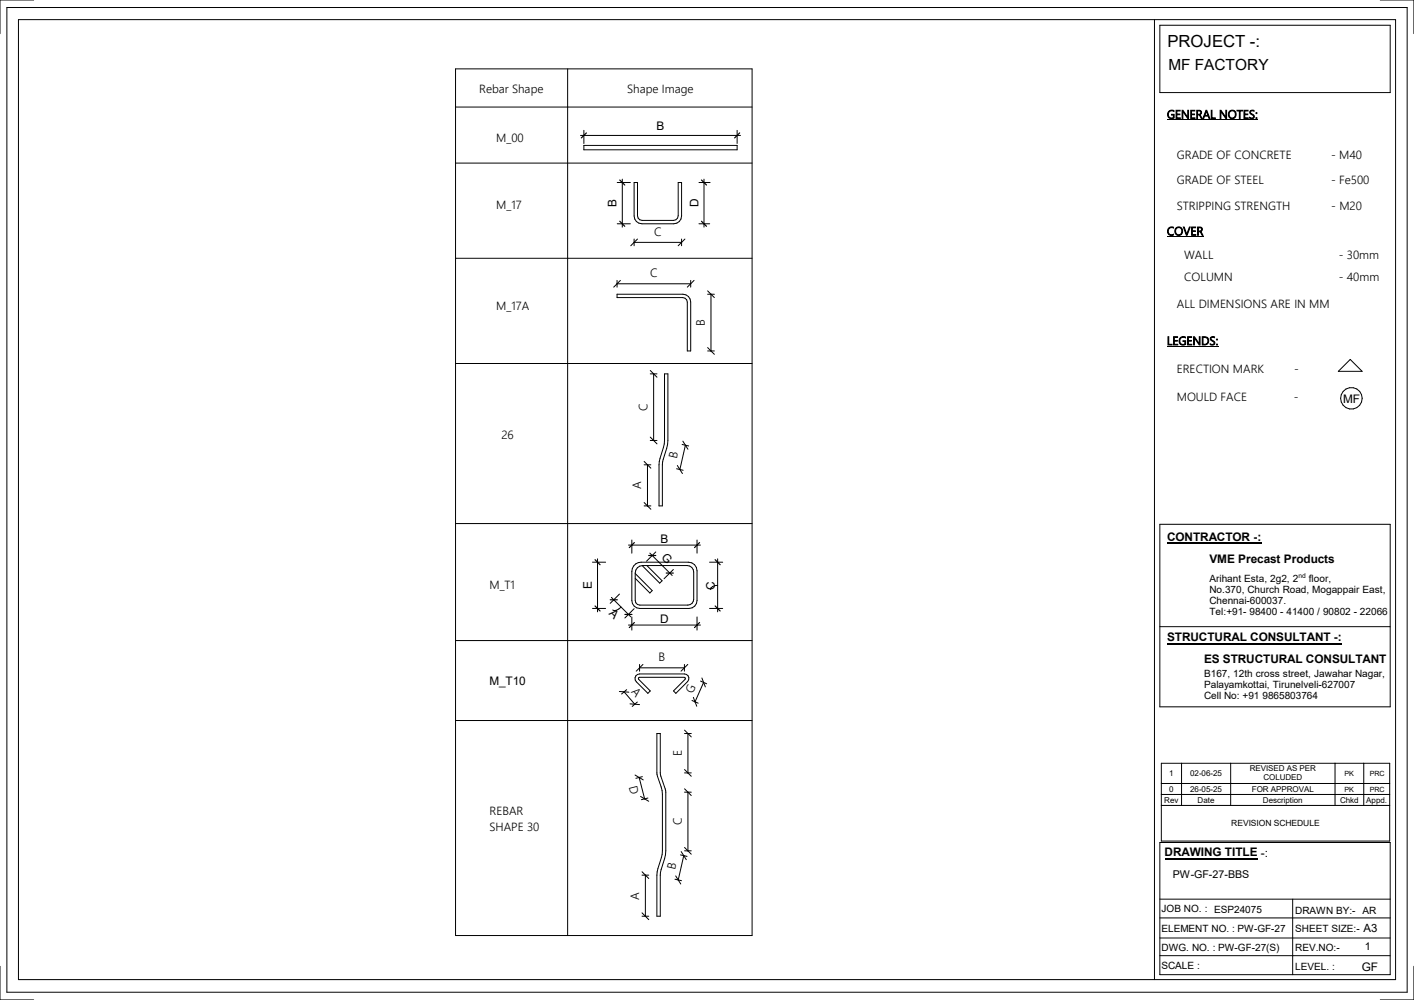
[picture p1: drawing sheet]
<svg xmlns="http://www.w3.org/2000/svg" width="420mm" height="297mm" viewBox="0 0 420 297" stroke-linecap="round" stroke-linejoin="round" font-family="sans-serif">
<g fill="none" stroke="#000" stroke-width=".3">
<path d="M10 0h-10v10M410 0h10v10M2 2.2h416v292.5h-416zM5.5 5.8h409v285.1h-409zM342.9 5.8v285.1M344.5 7.5h68.4v20h-68.4zM135.3 20.5h88.1v257.4h-88.1zM135.3 31.8h88.1M168.6 20.5v257.4M135.3 48.4h88.1M173.4 43.2h45.5v1.3h-45.5zM188.4 54.2h1v9.9l.1 .7 .5 .5 .7 .2h9.4l.7-.2 .5-.5 .1-.7v-9.9h1v9.9a2.31 2.31 0 0 1-2.3 2.4h-9.4a2.31 2.31 0 0 1-2.3-2.4z"/>
<path d="M135.3 76.7h88.1M183.3 87.4h19.6a2.31 2.31 0 0 1 2.3 2.3v14.5h-1v-14.5l-.2-.6-.5-.5-.7-.2h-19.5zM135.3 108h88.1M197.4 111h1v19.8a24.2 24.2 0 0 1-1.6 6.4l-.1 13.1h-1l.1-13.2a23.3 23.3 0 0 0 1.6-6.3zM401.1 106.8l3.5 3.5h-7.1zM135.3 155.5h88.1M344.5 155.7h68.4v54.2h-68.4zM188.7 170.3l5 5.1-.7 .7-4.3-4.3M188.8 167.5l1.6-.5h14.1a2.53 2.53 0 0 1 2.5 2.5v8.9a2.35 2.35 0 0 1-2.3 2.3h-14.7a2.37 2.37 0 0 1-2.3-2.3v-8.7l.1-.8zM189.3 168.6l.7-.5 .9-.1h13.2a1.92 1.92 0 0 1 1.9 1.9v8.1a1.73 1.73 0 0 1-1.7 1.7h-14.3l-.6-.2-.5-.5-.2-.6v-8.2l.1-.9zM192.2 168l4.5 4.5-.7 .7-5.3-5.2M135.3 190.2h88.1"/>
<path d="M344.5 186.1h68.4M135.3 214h88.1M188.9 200.7l1.1-.5h13.3a1.33 1.33 0 0 1 1.2 .8 1.33 1.33 0 0 1-.3 1.4l-3.4 3.5-.8-.7 3.5-3.4v-.5h-13.8v.5l3.4 3.4-.7 .7-3.4-3.4-.4-1.2zM195.1 217.9h1l.1 12.1 1.6 5.3v17.4a24 24 0 0 1-1.6 6.4l-.1 13h-1v-12.2l.3-1.9 1.3-4.3 .1-1v-16.8a19.7 19.7 0 0 0-1.6-5.9zM344.5 250.2h68.4v39.3h-68.4zM344.5 272.6h68.4M344.5 267h68.4M344.5 278.6h68.4M384 267v22.5M0 287v10h10M344.5 283.8h68.4M420 287v10h-10"/>
<circle cx="401.4" cy="118.3" r="3.2"/>
</g>
<g fill="#fff">
<path d="M346.8 9.5h24.5v5.4h-24.5z"/>
<path d="M371.3 9.5h1.6v5.4h-1.6z"/>
<path d="M372.9 9.5h1.4v5.4h-1.4z"/>
<path d="M405 273.7h4.1v3.8h-4.1z"/>
<path d="M346.7 187.3h49.5v4.1h-49.5z"/>
<path d="M396.2 187.3h1.2v4.1h-1.2z"/>
<path d="M397.4 187.3h1.1v4.1h-1.1z"/>
</g>
<path d="M346.7 191.2h51.8" fill="none" stroke="#000" stroke-width=".4"/>
<g fill="#fff">
<path d="M357.6 193.8h54.2v4.1h-54.2z"/>
<path d="M345.9 251.2h27.6v4h-27.6z"/>
<path d="M374.5 251.2h1.2v4h-1.2z"/>
<path d="M375.7 251.2h1v4h-1z"/>
</g>
<path d="M345.9 255h27.6" fill="none" stroke="#000" stroke-width=".4"/>
<g fill="#fff">
<path d="M346.7 157.6h25.6v4.1h-25.6z"/>
<path d="M372.3 157.6h1.2v4.1h-1.2z"/>
<path d="M373.5 157.6h1.1v4.1h-1.1z"/>
</g>
<path d="M346.7 161.4h27.9" fill="none" stroke="#000" stroke-width=".4"/>
<g fill="#fff">
<path d="M359.2 164h37.3v4.1h-37.3z"/>
<path d="M405.3 279.3h1.8v3.7h-1.8z"/>
<path d="M367.6 274h4.9v3.3h-4.9z"/>
<path d="M372.5 274h1v3.3h-1z"/>
<path d="M373.5 274h4.1v3.3h-4.1z"/>
<path d="M377.6 274h1v3.3h-1z"/>
<path d="M378.6 274h3.3v3.3h-3.3z"/>
<path d="M347.1 16.6h29.6v5.1h-29.6z"/>
<path d="M348.4 257.9h5.3v3.6h-5.3z"/>
<path d="M353.7 257.9h1v3.6h-1z"/>
<path d="M354.7 257.9h4.4v3.6h-4.4z"/>
<path d="M359.1 257.9h1.1v3.6h-1.1z"/>
<path d="M360.2 257.9h3.5v3.6h-3.5z"/>
<path d="M363.7 257.9h1.1v3.6h-1.1z"/>
<path d="M364.8 257.9h6.3v3.6h-6.3z"/>
<path d="M361.8 279.7h4.9v3.3h-4.9z"/>
<path d="M366.7 279.7h1v3.3h-1z"/>
<path d="M367.7 279.7h4.1v3.3h-4.1z"/>
<path d="M371.8 279.7h1v3.3h-1z"/>
<path d="M372.8 279.7h7.3v3.3h-7.3z"/>
<path d="M404.7 268.7h4.1v3.3h-4.1z"/>
<path d="M360.6 268.4h14.3v3.3h-14.3z"/>
</g>
<g fill="none" stroke="#000" stroke-width=".3">
<path d="M173.4 38.7v3.9M218.9 38.7v3.9M346.6 35.6h27M172.4 40.2h47.5M183.3 54.2h3.9M184.8 53.2v14.3M207.6 54.2h3.3M209.1 53.2v14.3M183.3 66.5h3.9M207.6 66.5h3.2M346.6 70.3h10.9M346.6 102.9h15.3"/>
<path d="M345 226.7h67.8v23.1h-67.8zM345 232.7h67.8M345 236h67.8M345 239.2h67.8M351 226.7v12.5M365.5 226.7v12.5M396.5 226.7v12.5M405.1 226.7v12.5"/>
</g>
<path d="M174.2 39.5l-1.5 1.5M219.7 39.5l-1.5 1.5M184.1 53.5l1.5 1.5M208.4 53.5l1.5 1.5M184.1 65.7l1.5 1.5M208.4 65.7l1.5 1.5" fill="none" stroke="#000" stroke-width=".35"/>
<path d="M204.2 59.1h4v2.5h-4z" fill="#fff"/>
<g fill="none" stroke="#000" stroke-width=".3">
<path d="M188.4 72h14M188.4 72l-1 1M188.4 71v2M189.4 71l-1 1M202.4 71v2M203.4 71l-2 2M183.3 84.3h21.9M183.3 84.3l-1 1M183.3 83.3v2M184.3 83.3l-1 1M205.2 84.3l-1 1M205.2 83.3v2"/>
<path d="M206.2 83.3l-1 1M210.2 86.4l1 1M210.2 87.4h2M211.2 87.4v16.8M211.2 87.4l1 1M193.1 110l2 2M193.1 111h2M194.2 111v19.8M210.2 103.2l1 1M210.2 104.2h2M211.2 104.2l1 1M191.3 137l1 1"/>
<path d="M191.3 138h2M192.3 138v12.3M192.3 138l1 1M193.1 129.8l1.1 1M193.1 130.8h2M194.2 130.8l.9 1M201 139.2l1.9 .5M201.2 138.2l.7 1.2M201.9 139.4l.8 1.2M202.6 132l2 .5M202.8 131l1.5 2.4M203.6 132.2l-1.7 7.2"/>
<path d="M191.3 149.3l1 1M191.3 150.3h2M192.3 150.3l1 .9M176 167h3.9M177.5 166v15.7M181.6 177.4l5.8 5.8M184 176.4l-2.7 2.8M186.7 161.9h21.3M187.7 160.4v3.9M193 164.3l6.7 6.6M194.8 163.9l-2.8 2.8M200 169.1l-2.8 2.8"/>
<path d="M207 160.4v3.9M210.8 167h3.9M213.2 166v15.7M213.2 173.8a1.91 1.91 0 0 0-2.2 1.3M176 180.7h3.9M184.5 180.3a2.11 2.11 0 0 1-2.5 .9M186.7 185.6h21.3M187.7 183.2v3.9M188.4 180.8l-2.8 2.7M190 198.3h13.3M190 197.3v2M191 197.3l-2 2"/>
<path d="M203.3 198.3l-1 1M203.3 197.3v2M204.3 197.3l-1 1M207 183.2v3.9M210.8 180.7h3.9M184 205.4l2.8 .2M185.4 205.5l3.1 3.7M185.4 205.5l-.8 .6M186.1 204.8l-.7 .7M187.1 209.1l2.9 .2M188.5 209.2l-.7 .6M189.3 208.5l-.8 .7"/>
<path d="M203.3 216.9l2 2M203.3 217.9h2M204.3 217.9v11.7M205.5 208l.9 .4M205.9 207.1l.5 1.3M206.4 208.4l.6 1.4M206.4 208.4l1 .4M208.1 202.3l.9 .4M208.5 201.4l.5 1.3M209 202.7l-2.6 5.7M209 202.7l.5 1.3M209 202.7l.9 .4"/>
<path d="M188.6 230.2l2.5 1.4M189.8 230.9l1.7 6.4M189.8 230.9l-.9 .3M190.3 236.5l2.4 1.5M190.8 230.7l-1 .2M191.5 237.3l-1 .2M192.4 237l-.9 .3M203.3 228.6l1 1M203.3 229.6h2M203.3 234.3l2 2M203.3 235.3h2M204.3 235.3v17.4"/>
<path d="M204.3 229.6l1 1M190.7 258.9l1 1M190.7 259.9h2M191.7 259.9v12.2M191.7 259.9l1 1M202.1 253.9l2 .4M202.3 252.9l.8 1.2M203.1 254.1l-1.6 7.2M203.1 254.1l.7 1.2M203.3 251.7l2 2M203.3 252.7h2M190.7 271.1l2 2"/>
<path d="M190.7 272.1h2M200.5 261.1l1 .2M200.7 260.1l.8 1.2M201.5 261.3l.7 1.3M201.5 261.3l.9 .3"/>
</g>
<path d="M176.7 166.2l1.5 1.5M176.7 180l1.5 1.5M181.3 178.1h2.1M188.4 161.1l-1.5 1.5M192.7 165h2.1M197.9 170.2h2.1M207.8 161.1l-1.5 1.5M212.4 180l1.5 1.5M212.4 166.2l1.5 1.5M185.6 182.5h2.1M188.4 184.9l-1.5 1.5M207.8 184.9l-1.5 1.5" fill="none" stroke="#000" stroke-width=".35"/>
<text font-size="5" x="346.8" y="13.9">PROJECT -:</text>
<text font-size="4.6" x="347.1" y="20.7">MF FACTORY</text>
<g font-size="3.6">
<text x="194.3" y="70.1">C</text>
<text x="193.1" y="82.4">C</text>
<text x="209.4" y="96.8" transform="rotate(-90 209.4 96.8)">B</text>
<text x="192.3" y="122" transform="rotate(-90 192.3 122)">C</text>
<text x="201" y="136.5" transform="rotate(-77 201 136.5)">B</text>
<text x="190.5" y="145.3" transform="rotate(-90 190.5 145.3)">A</text>
<text x="195.6" y="196.4">B</text>
<text x="187.4" y="205.4" transform="rotate(49 187.4 205.4)">A</text>
<text x="205.8" y="206" transform="rotate(-66 205.8 206)">G</text>
<text x="202.5" y="224.6" transform="rotate(-90 202.5 224.6)">E</text>
<text x="186.8" y="233.8" transform="rotate(76 186.8 233.8)">D</text>
<text x="202.5" y="245.1" transform="rotate(-90 202.5 245.1)">C</text>
<text x="200.6" y="258.4" transform="rotate(-77 200.6 258.4)">B</text>
<text x="189.9" y="267.2" transform="rotate(-90 189.9 267.2)">A</text>
</g>
<g font-size="3.5">
<text x="142.3" y="27.5">Rebar Shape</text>
<text x="186.3" y="27.5">Shape Image</text>
<text x="346.6" y="35.2">GENERAL NOTES:</text>
<text x="195" y="38.5">B</text>
<text x="147.4" y="42.1">M_00</text>
<text x="349.5" y="47.3">GRADE OF CONCRETE</text>
<text x="395.4" y="47.3">- M40</text>
<text x="349.5" y="54.6">GRADE OF STEEL</text>
<text x="395.4" y="54.6">- Fe500</text>
<text x="147.4" y="61.9">M_17</text>
<text x="183.2" y="61.5" transform="rotate(-90 183.2 61.5)">B</text>
<text x="207.4" y="61.6" transform="rotate(-90 207.4 61.6)">D</text>
<text x="349.5" y="62.3">STRIPPING STRENGTH</text>
<text x="395.4" y="62.3">- M20</text>
<text x="346.6" y="69.9">COVER</text>
<text x="351.7" y="76.8">WALL</text>
<text x="397.7" y="76.8">- 30mm</text>
<text x="351.7" y="83.5">COLUMN</text>
<text x="397.6" y="83.5">- 40mm</text>
<text x="147.4" y="92.2">M_17A</text>
<text x="349.5" y="91.6">ALL DIMENSIONS ARE IN MM</text>
<text x="346.6" y="102.5">LEGENDS:</text>
<text x="349.5" y="110.7">ERECTION MARK</text>
<text x="384.4" y="110.7">-</text>
<text x="349.5" y="119.1">MOULD FACE</text>
<text x="384.3" y="119.1">-</text>
<text x="399" y="119.7">MF</text>
<text x="148.9" y="130.5">26</text>
<text x="196.2" y="161.3">B</text>
<text x="346.6" y="160.7">CONTRACTOR -:</text>
<text x="196.2" y="165.8" transform="rotate(45 196.2 165.8)">G</text>
<text x="359.2" y="167.1">VME Precast Products</text>
<text x="145.4" y="175.1">M_T1</text>
<text x="175.8" y="175" transform="rotate(-90 175.8 175)">E</text>
<text x="212.3" y="175.1" transform="rotate(-90 212.3 175.1)">C</text>
<text x="180.8" y="182.4" transform="rotate(45 180.8 182.4)">A</text>
<text x="196.1" y="185.1">D</text>
<text x="346.7" y="190.5">STRUCTURAL CONSULTANT</text>
<text x="396.2" y="190.5">-</text>
<text x="397.4" y="190.5">:</text>
<text x="357.6" y="197">ES STRUCTURAL CONSULTANT</text>
<text x="145.4" y="203.5">M_T10</text>
<text x="145.4" y="242.2">REBAR</text>
<text x="145.4" y="246.8">SHAPE 30</text>
<text x="345.9" y="254.3">DRAWING TITLE</text>
<text x="374.5" y="254.4">-</text>
<text x="375.7" y="254.4">:</text>
<text x="404.5" y="288.3">GF</text>
</g>
<text font-size="3.4" x="405" y="276.8">A3</text>
<g font-size="3.2">
<text x="348.4" y="260.7">PW-GF-27-BBS</text>
<text x="405.4" y="282.2">1</text>
</g>
<g font-size="3">
<text x="359.2" y="172.8">Arihant Esta, 2g2, 2</text>
<text x="388.7" y="172.8">floor,</text>
<text x="359.2" y="176.2">No.370, Church Road, Mogappair East,</text>
<text x="359.2" y="179.5">Chennai-600037.</text>
<text x="359.2" y="182.8">Tel:+91- 98400 - 41400 / 90802 - 22066</text>
<text x="357.7" y="201.1">B167, 12th cross street, Jawahar Nagar,</text>
<text x="357.7" y="204.4">Palayamkottai, Tirunelveli-627007</text>
<text x="357.7" y="207.7">Cell No: +91 9865803764</text>
<text x="345" y="270.9">JOB NO. : ESP24075</text>
<text x="384.7" y="271.4">DRAWN BY:- AR</text>
<text x="345" y="276.7">ELEMENT NO. : PW-GF-27</text>
<text x="384.7" y="276.7">SHEET SIZE:-</text>
<text x="345" y="287.7">SCALE :</text>
<text x="345" y="282.3">DWG. NO. :</text>
<text x="361.8" y="282.3">PW</text>
<text x="366.7" y="282.3">-</text>
<text x="367.7" y="282.3">GF</text>
<text x="371.8" y="282.3">-</text>
<text x="372.8" y="282.3">27(S)</text>
<text x="384.7" y="288">LEVEL. :</text>
<text x="384.7" y="282.3">REV.NO:-</text>
</g>
<text font-size="2.5" x="365.7" y="245.3">REVISION SCHEDULE</text>
<g font-size="2.4">
<text x="347.3" y="230.5">1</text>
<text x="353.5" y="230.5">02-06-25</text>
<text x="371.2" y="229.1">REVISED AS PER</text>
<text x="375.3" y="231.8">COLUDED</text>
<text x="345.8" y="238.4">Rev</text>
<text x="347.3" y="235.1">0</text>
<text x="353.5" y="235.1">26-05-25</text>
<text x="355.7" y="238.4">Date</text>
<text x="371.8" y="235.1">FOR APPROVAL</text>
<text x="375.1" y="238.4">Description</text>
<text x="398" y="238.4">Chkd</text>
<text x="405.8" y="238.4">Appd.</text>
</g>
<g font-size="2.1">
<text x="399.4" y="230.6">PK</text>
<text x="406.9" y="230.6">PRC</text>
<text x="399.4" y="235.1">PK</text>
<text x="406.9" y="235.1">PRC</text>
</g>
<text font-size="2" x="385.7" y="171.8">nd</text>
</svg>
